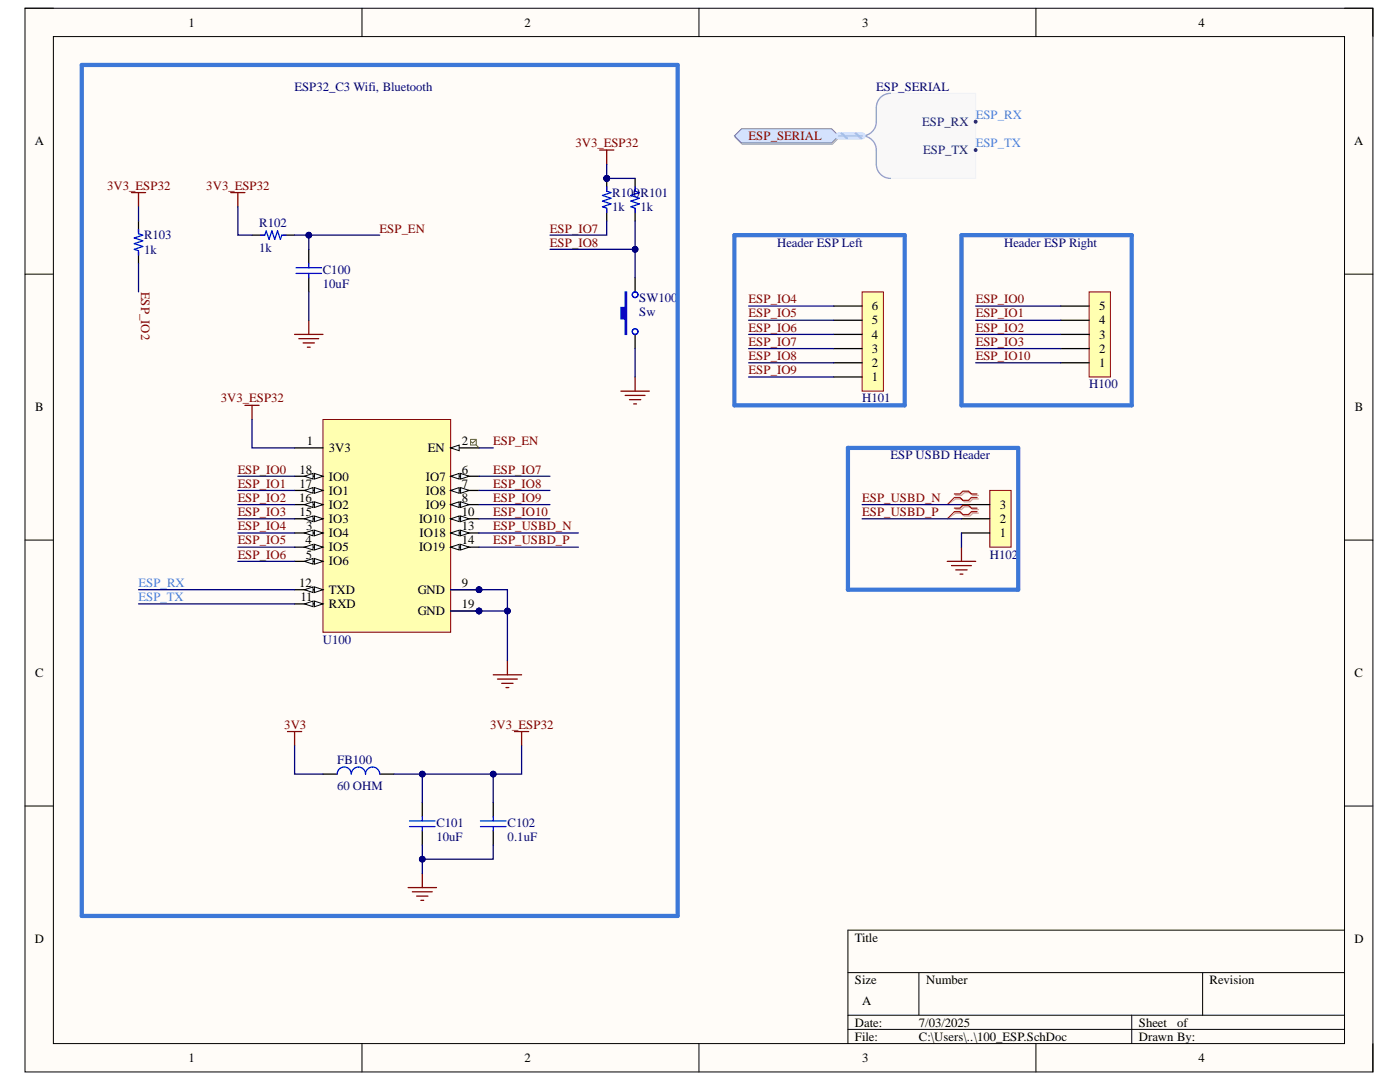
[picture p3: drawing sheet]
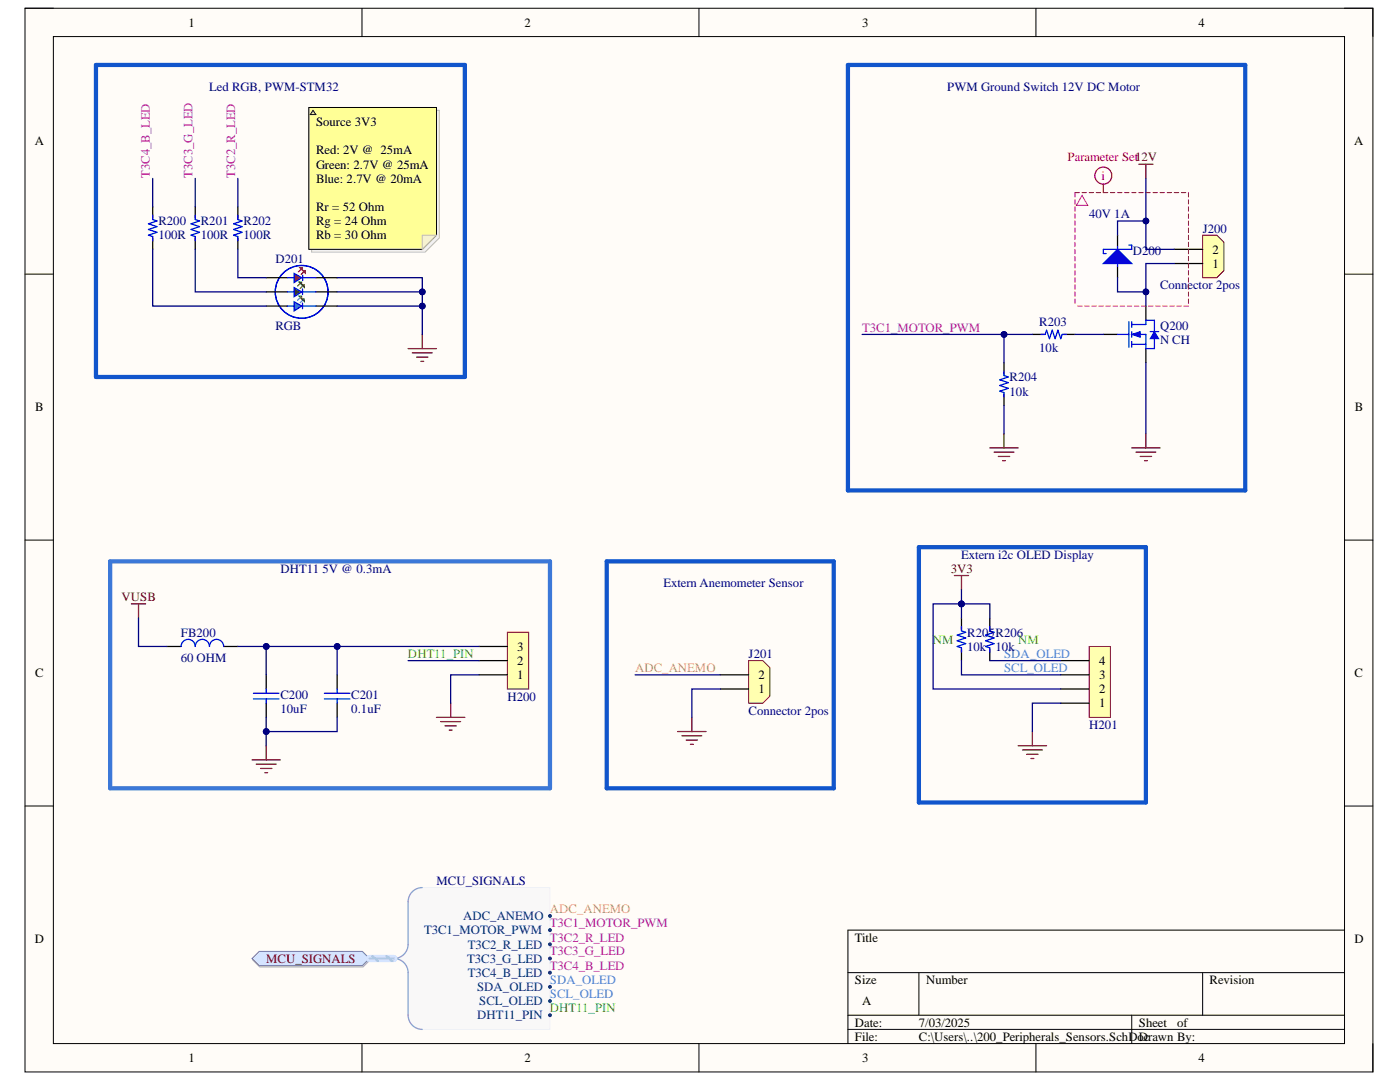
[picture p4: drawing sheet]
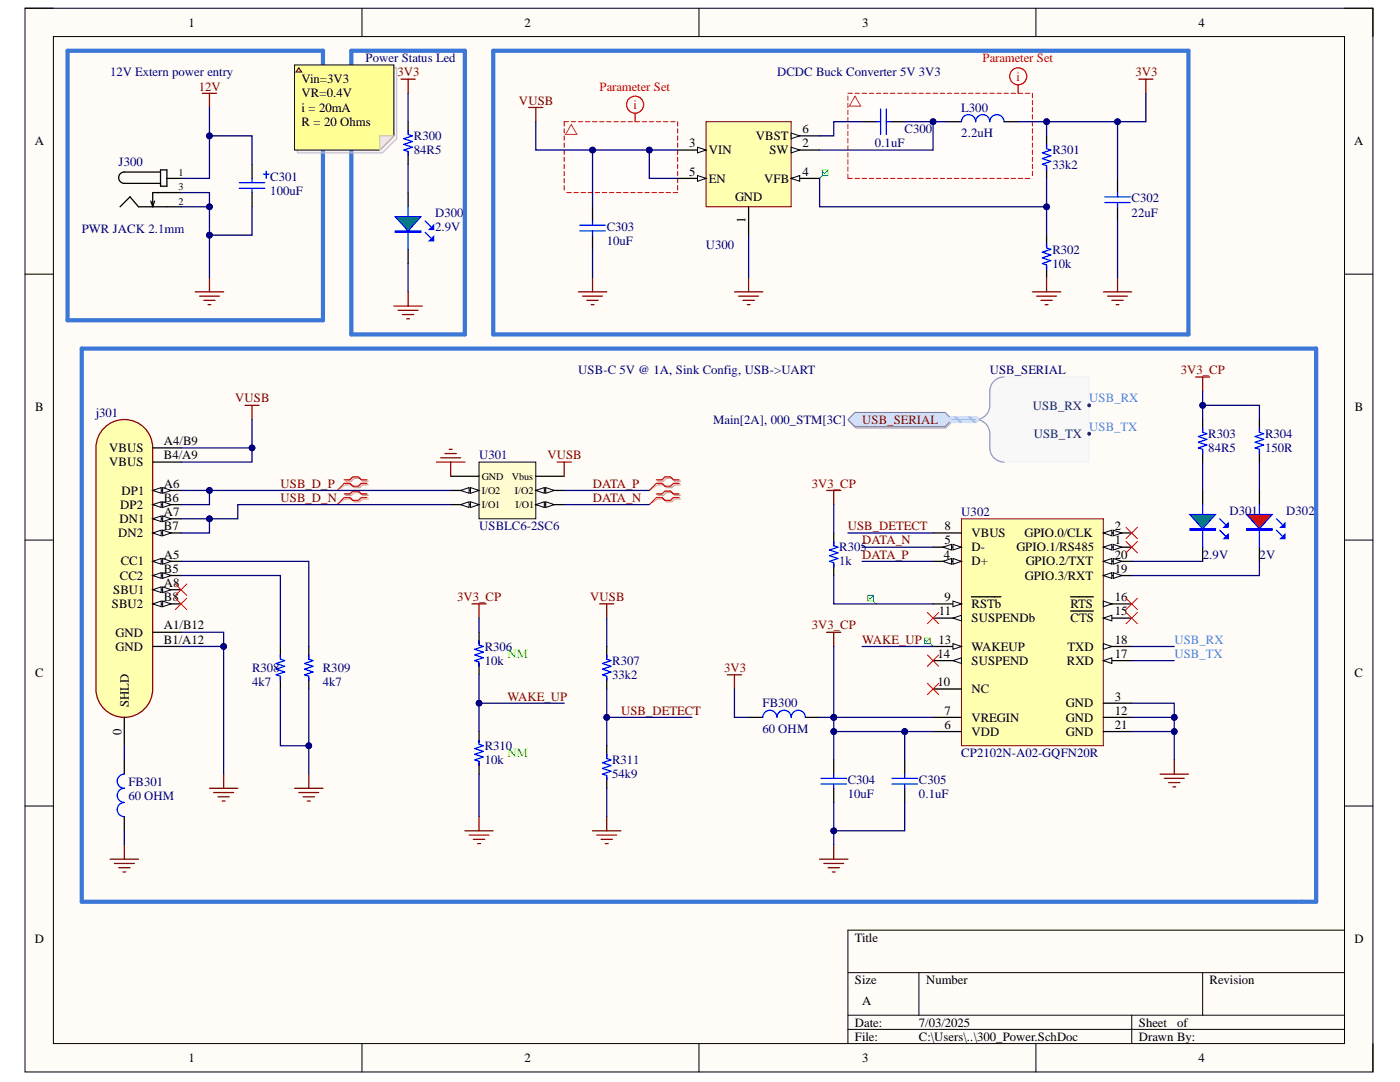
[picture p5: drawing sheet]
# Altium project Project-Files-v2.PrjPcb
4 sheets, 59 parts. Net scope: hierarchical (ports join the sheet entries above them; power ports are global).
Board file: PBC-full.PcbDoc
Sheets:
  Main.SchDoc
    100 = 100_ESP.SchDoc
    200 = 200_Peripherals_Sensors.SchDoc
    300 = 300_Power.SchDoc

## Sheet Main.SchDoc
size A; SheetNumber: 1; SheetTotal: 5

### Sub-sheets
000 = 000_STM (file not in this document): MCU_SIGNALS (harness MCU_SIGNALS), USB_SERIAL (harness USB_SERIAL), ESP_SERIAL (harness ESP_SERIAL)
100 = 100_ESP: ESP_SERIAL (harness ESP_SERIAL)
200 = 200_Peripherals_Sensors: MCU_SIGNALS (harness MCU_SIGNALS)
300 = 300_Power: USB_SERIAL (harness USB_SERIAL)

### Buses and harness runs
harness sheet 000/ESP_SERIAL = sheet 100/ESP_SERIAL
harness sheet 000/MCU_SIGNALS = sheet 200/MCU_SIGNALS
harness sheet 000/USB_SERIAL = sheet 300/USB_SERIAL

## Sheet 100_ESP.SchDoc
size A; SheetNumber: 3; SheetTotal: 5

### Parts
C100  value 10uF  [0805_cap]  (hidden comment: 10uF 25V)
C101  value 10uF  [0805_cap]  (hidden comment: 10uF 25V)
C102  value 0.1uF  [0603_cap]  (hidden comment: 0.1uF 50V)
FB100  value 60 OHM  [0603_fb]  (hidden comment: 60OHM 2A)
H100  5x1  [H_5x1_TH_100mil]  (value not drawn)  (no BOM)
H101  6x1  [H_6x1_TH_100mil]  (value not drawn)  (no BOM)
H102  3x1  [H_3X1_TH_100mil]  (value not drawn)  (no BOM)
R100  value 1k  [0603_res]  (hidden comment: 1k 1/10W)
R101  value 1k  [0603_res]  (hidden comment: 1k 1/10W)
R102  value 1k  [0603_res]  (hidden comment: 1k 1/10W)
R103  value 1k  [0603_res]  (hidden comment: 1k 1/10W)
SW100  Sw  [Sw_PUSH_4.5x4.5x5mm]
U100  ESP32-C3-WROOM-02-N4  [ESP32-C3-WROOM-02-N4]  (value not drawn)

### Blocks framed on the sheet
ESP32_C3 Wifi, Bluetooth: C100-C102 FB100 R100-R103 SW100 U100
Header ESP Left: H101
Header ESP Right: H100
ESP USBD Header: H102

### Ports
ESP_SERIAL (harness ESP_SERIAL, see Main[2B], 000_STM[3C])

### Harnesses
ESP_SERIAL: ESP_RX, ESP_TX

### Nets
3V3: FB100.1
3V3_ESP32: C101.1 C102.1 FB100.2 R100.2 R101.2 R102.2 R103.2 U100.1(3V3)
GND: C100.2 C101.2 C102.2 H102.1 SW100.1 U100.9(GND) U100.19(GND)
ESP_EN: C100.1 R102.1 U100.2(EN)
ESP_IO0: H100.5 U100.18(IO0)
ESP_IO1: H100.4 U100.17(IO1)
ESP_IO2: H100.3 R103.1 U100.16(IO2)
ESP_IO3: H100.2 U100.15(IO3)
ESP_IO4: H101.6 U100.3(IO4)
ESP_IO5: H101.5 U100.4(IO5)
ESP_IO6: H101.4 U100.5(IO6)
ESP_IO7: H101.3 R100.1 U100.6(IO7)
ESP_IO8: H101.2 R101.1 SW100.2 U100.7(IO8)
ESP_IO9: H101.1 U100.8(IO9)
ESP_IO10: H100.1 U100.10(IO10)
ESP_RX: U100.12(TXD) ; port ESP_SERIAL.ESP_RX
ESP_TX: U100.11(RXD) ; port ESP_SERIAL.ESP_TX
ESP_USBD_N: H102.3 U100.13(IO18)
ESP_USBD_P: H102.2 U100.14(IO19)

### Layout directives
differential pair; differential pair class USB_2.0_ESP: ESP_USBD_N, ESP_USBD_P

## Sheet 200_Peripherals_Sensors.SchDoc
size A; SheetNumber: 4; SheetTotal: 5

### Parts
C200  value 10uF  [0805_cap]  (hidden comment: 10uF 25V)
C201  value 0.1uF  [0603_cap]  (hidden comment: 0.1uF 50V)
D200  40V 1A  [SOD_123]
D201  RGB  [RGB_NS_3.5X3.7]
FB200  value 60 OHM  [0603_fb]  (hidden comment: 60OHM 2A)
H200  3x1  [H_3X1_TH_100mil]  (value not drawn)  (no BOM)
H201  4x1  [H_4x1_TH_2.54mm]  (value not drawn)  (no BOM)
J200  Connector 2pos  [CON_2x1_TH_5MM]
J201  Connector 2pos  [CON_2x1_TH_5MM]
Q200  N CH  [SOT_23_3]
R200  value 100R  [0603_res]  (hidden comment: 100R 1/10W)
R201  value 100R  [0603_res]  (hidden comment: 100R 1/10W)
R202  value 100R  [0603_res]  (hidden comment: 100R 1/10W)
R203  value 10k  [0603_res]  (hidden comment: 10k 1/10W)
R204  value 10k  [0603_res]  (hidden comment: 10k 1/10W)
R205  value 10k  Usage: NM  [0603_res]  (hidden comment: 10k 1/10W)
R206  value 10k  Usage: NM  [0603_res]  (hidden comment: 10k 1/10W)

### Blocks framed on the sheet
Led RGB, PWM-STM32: D201 R200-R202
PWM Ground Switch 12V DC Motor: D200 J200 Q200 R203 R204
DHT11 5V @ 0.3mA: C200 C201 FB200 H200
Extern Anemometer Sensor: J201
Extern i2c OLED Display: H201 R205 R206

### Ports
MCU_SIGNALS (harness MCU_SIGNALS, see Main[3B], 000_STM[3D])

### Harnesses
MCU_SIGNALS: ADC_ANEMO, T3C1_MOTOR_PWM, T3C2_R_LED, T3C3_G_LED, T3C4_B_LED, SDA_OLED, SCL_OLED, DHT11_PIN

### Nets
3V3: H201.2 R205.2 R206.2
12V: D200.1 J200.2
GND: C200.2 C201.2 D201.1 D201.2 D201.3 H200.1 H201.1 J201.1 Q200.2(S) R204.1
VUSB: FB200.1
ADC_ANEMO: J201.2 ; port MCU_SIGNALS.ADC_ANEMO
DHT11_PIN: H200.2 ; port MCU_SIGNALS.DHT11_PIN
SCL_OLED: H201.3 R205.1 ; port MCU_SIGNALS.SCL_OLED
SDA_OLED: H201.4 R206.1 ; port MCU_SIGNALS.SDA_OLED
T3C1_MOTOR_PWM: R203.2 R204.2 ; port MCU_SIGNALS.T3C1_MOTOR_PWM
T3C2_R_LED: R202.2 ; port MCU_SIGNALS.T3C2_R_LED
T3C3_G_LED: R201.2 ; port MCU_SIGNALS.T3C3_G_LED
T3C4_B_LED: R200.2 ; port MCU_SIGNALS.T3C4_B_LED
NetC200_1: C200.1 C201.1 FB200.2 H200.3
NetD200_2: D200.2 J200.1 Q200.3(D)
NetD201_4: D201.4 R202.1
NetD201_5: D201.5 R201.1
NetD201_6: D201.6 R200.1
NetQ200_1: Q200.1(G) R203.1

### Layout directives
net class 12V_2A: (no net found under the mark)

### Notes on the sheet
- (near D201) Source 3V3
  Red: 2V @  25mA
  Green: 2.7V @ 25mA
  Blue: 2.7V @ 20mA
  Rr = 52 Ohm
  Rg = 24 Ohm
  Rb = 30 Ohm

## Sheet 300_Power.SchDoc
size A; SheetNumber: 5; SheetTotal: 5

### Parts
C300  value 0.1uF  [0603_cap]  (hidden comment: 0.1uF 50V)
C301  value 100uF  [CAP_TH_2.5MM_6.3*12MM]  (hidden comment: 100uF 35V)
C302  value 22uF  [0603_cap]  (hidden comment: 22uF 10V)
C303  value 10uF  [0603_cap]  (hidden comment: 10uF 10V)
C304  value 10uF  [0603_cap]  (hidden comment: 10uF 10V)
C305  value 0.1uF  [0603_cap]  (hidden comment: 0.1uF 50V)
D300  2.9V  [0805_LED]
D301  2.9V  [0805_LED]
D302  2V  [0805_LED]
FB300  value 60 OHM  [0603_fb]  (hidden comment: 60OHM 2A)
FB301  value 60 OHM  [0603_fb]  (hidden comment: 60OHM 2A)
J300  PWR JACK 2.1mm  [CON_POWER_BARREL_2.1MM_3CONN]
j301  USB C  [CON_USB_C_16P_RA]  (value not drawn)
L300  value 2.2uH  [Ind_5.8*5.2_NS]  (hidden comment: 2.2uH 4A)
R300  value 84R5  [0603_res]  (hidden comment: 84R5 1/10W)
R301  value 33k2  [0603_res]  (hidden comment: 33k2 1/10W)
R302  value 10k  [0603_res]  (hidden comment: 10k 1/10W)
R303  value 84R5  [0603_res]  (hidden comment: 84R5 1/10W)
R304  value 150R  [0603_res]  (hidden comment: 150R 1/10W)
R305  value 1k  [0603_res]  (hidden comment: 1k 1/10W)
R306  value 10k  Usage: NM  [0603_res]  (hidden comment: 10k 1/10W)
R307  value 33k2  [0603_res]  (hidden comment: 33k2 1/10W)
R308  value 4k7  [0603_res]  (hidden comment: 4k7 1/10W)
R309  value 4k7  [0603_res]  (hidden comment: 4k7 1/10W)
R310  value 10k  Usage: NM  [0603_res]  (hidden comment: 10k 1/10W)
R311  value 54k9  [0603_res]  (hidden comment: 54k9 1/10W)
U300  TPS564201DDCR  [SOT_23_6]  (value not drawn)
U301  USBLC6-2SC6  [SOT_23_6]
U302  CP2102N-A02-GQFN20R  [WFQFN_20_EP_3X3MM]

### Blocks framed on the sheet
12V Extern power entry: C301 J300
Power Status Led: D300 R300
DCDC Buck Converter 5V 3V3: C300 C302 C303 L300 R301 R302 U300
USB-C 5V @ 1A, Sink Config, USB->UART: C304 C305 D301 D302 FB300 FB301 j301 R303-R311 U301 U302

### Ports
USB_SERIAL (harness USB_SERIAL, see Main[2A], 000_STM[3C])

### Harnesses
USB_SERIAL: USB_RX, USB_TX

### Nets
3V3: C302.1 FB300.1 L300.2 R300.1 R301.2
3V3_CP: C304.1 C305.1 FB300.2 R303.2 R304.2 R305.2 R306.2 U302.6(VDD) U302.7(VREGIN)
12V: C301.1 J300.1
GND: C301.2 C302.2 C303.2 C304.2 C305.2 D300.2 FB301.1 J300.2 J300.3 j301.A1/B12(GND) j301.B1/A12(GND) R302.1 R308.1 R309.1 R310.1 R311.1 U300.1(GND) U301.2(GND) U302.3(GND) U302.12(GND) U302.21(GND)
VUSB: C303.1 j301.A4/B9(VBUS) j301.B4/A9(VBUS) R307.2 U300.3(VIN) U300.5(EN) U301.5(Vbus)
DATA_N: U301.6(I/O1) U302.5(D-)
DATA_P: U301.4(I/O2) U302.4(D+)
USB_D_N: j301.A7(DN1) j301.B7(DN2) U301.1(I/O1)
USB_D_P: j301.A6(DP1) j301.B6(DP2) U301.3(I/O2)
USB_DETECT: R307.1 R311.2 U302.8(VBUS)
USB_RX: U302.18(TXD) ; port USB_SERIAL.USB_RX
USB_TX: U302.17(RXD) ; port USB_SERIAL.USB_TX
WAKE_UP: R306.1 R310.2 U302.13(WAKEUP)
NetC300_1: C300.1 L300.1 U300.2(SW)
NetC300_2: C300.2 U300.6(VBST)
NetD300_1: D300.1(A) R300.2
NetD301_1: D301.1(A) R303.1
NetD301_2: D301.2 U302.20(GPIO.2/TXT)
NetD302_1: D302.1(A) R304.1
NetD302_2: D302.2 U302.19(GPIO.3/RXT)
NetFB301_2: FB301.2 j301.0(SHLD)
Netj301_A5: j301.A5(CC1) R309.2
Netj301_B5: j301.B5(CC2) R308.2
NetR301_1: R301.1 R302.2 U300.4(VFB)
NetR305_1: R305.1 U302.9(~{RSTb})

Not connected (* = marked no-connect by the designer): j301 A8(SBU1)* B8(SBU2)*; U302 1(GPIO.1/RS485)* 2(GPIO.0/CLK)* 10(NC)* 11(SUSPENDb)* 14(SUSPEND)* 15(~{CTS})* 16(~{RTS})*

### Layout directives
differential pair; differential pair class USB_2.0_MCU: DATA_N, DATA_P, USB_D_N, USB_D_P
net class 5V_1A: (no net found under the mark)

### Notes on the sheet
- (near R300) Vin=3V3
  VR=0.4V
  i = 20mA
  R = 20 Ohms

## Nets that join several sheets
3V3: 100_ESP (FB100.1), 200_Peripherals_Sensors (H201.2 R205.2 R206.2), 300_Power (5 pins)
12V: 200_Peripherals_Sensors (D200.1 J200.2), 300_Power (C301.1 J300.1)
GND: 100_ESP (7 pins), 200_Peripherals_Sensors (10 pins), 300_Power (21 pins)
VUSB: 200_Peripherals_Sensors (FB200.1), 300_Power (7 pins)
